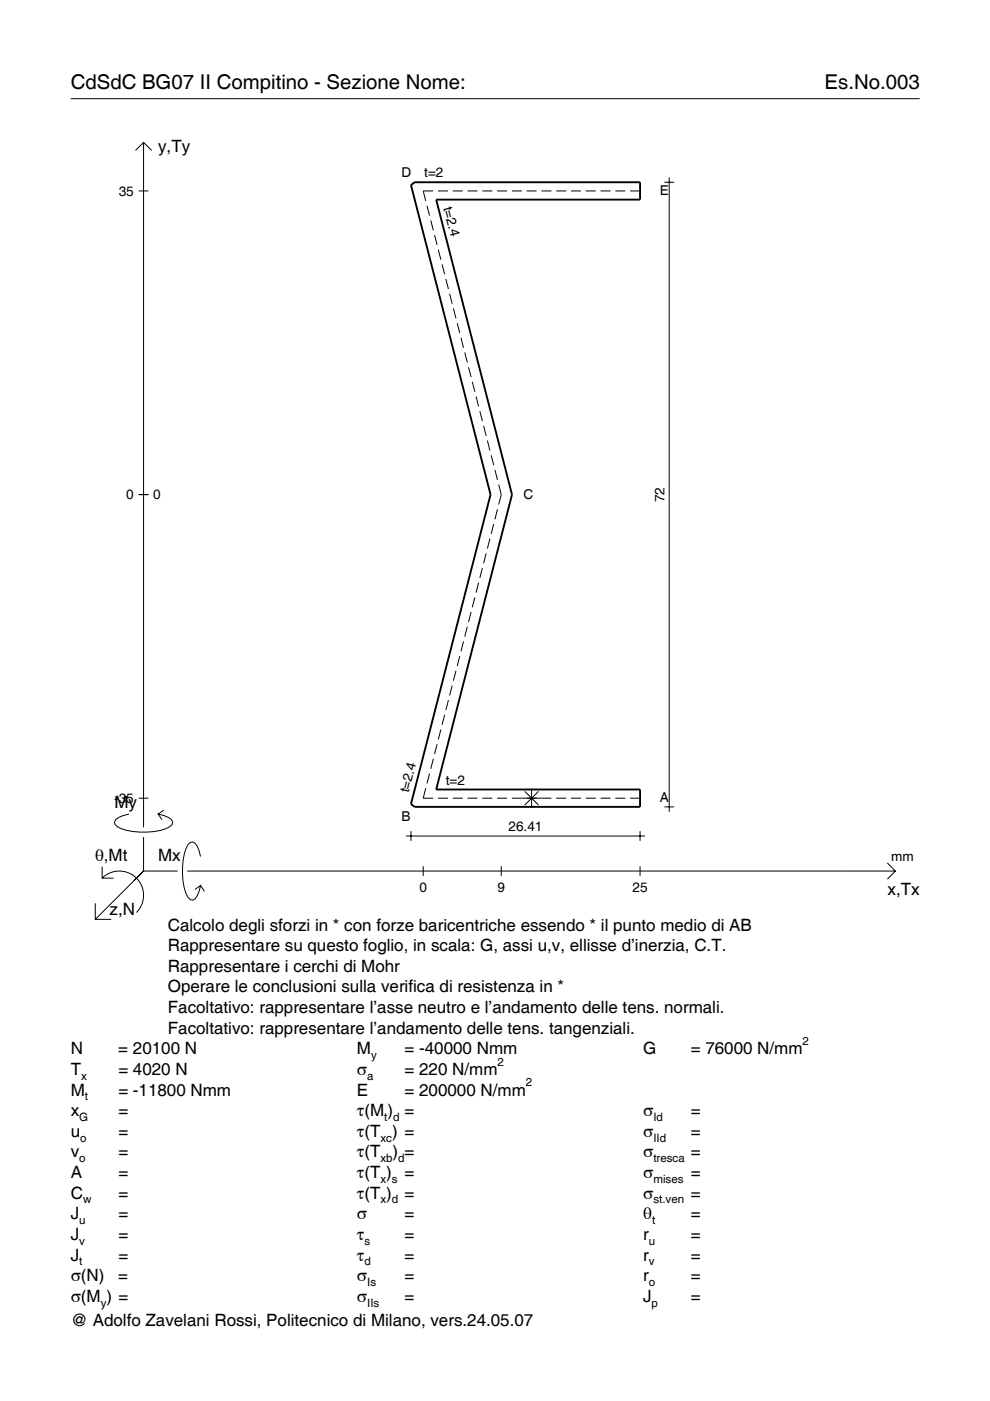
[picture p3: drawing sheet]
<svg xmlns="http://www.w3.org/2000/svg" width="210mm" height="297mm" viewBox="0 0 210 297" stroke-linecap="round" stroke-linejoin="round" font-family="sans-serif">
<g fill="none" stroke="#000" stroke-width=".21">
<path d="M15 20.9h180M28.7 31.9l1.7-1.7 1.8 1.7M30.4 30.2v145.2M140.9 38.6h2M141.9 37.6v134.5M29.4 40.5h2.1M90.5 43.6l.6 2.1M91.3 46.7l.6 2.1M91.8 40.5h-2.1l.6 2.1M92.1 49.8l.6 2.1M92.9 40.5h2.1M92.9 52.9l.6 2.2"/>
<path d="M93.7 56.1l.6 2.1M94.5 59.2l.6 2.1M96 40.5h2.1M99.1 40.5h2.1M102.3 40.5h2.1M105.4 40.5h2.1M108.5 40.5h2.1M111.7 40.5h2.1M114.8 40.5h2.1M117.9 40.5h2.1M121.1 40.5h2.1M124.2 40.5h2.1"/>
<path d="M127.3 40.5h2.1M130.5 40.5h2.1M133.6 40.5h2.1M95.3 62.3l.6 2.1M96.1 65.4l.6 2.1M96.9 68.5l.6 2.1M97.7 71.6l.6 2.1M98.5 74.7l.6 2.1M99.3 77.8l.6 2.2M100.1 81l.6 2.1M100.9 84.1l.6 2.1M101.7 87.2l.6 2.1"/>
<path d="M102.5 90.3l.6 2.1M103.3 93.4l.6 2.1M104.1 96.5l.6 2.1M104.9 99.6l.6 2.1M29.4 104.9h2.1M103.1 117.3l-.6 2.1M103.9 114.2l-.6 2.1M104.7 111.1l-.6 2.1M105.5 108l-.6 2.1M105.7 102.7l.6 2.2-.6 2.1M97.5 139.1l-.6 2.1M98.3 136l-.6 2.1"/>
<path d="M99.1 132.9l-.6 2.1M99.9 129.8l-.6 2.1M100.7 126.7l-.6 2.1M101.5 123.5l-.6 2.2M102.3 120.4l-.6 2.1M92.7 157.8l-.6 2.1M93.5 154.7l-.6 2.1M94.3 151.6l-.6 2.1M95.1 148.4l-.6 2.2M95.9 145.3l-.6 2.1M96.7 142.2l-.6 2.1M27.3 172.6a3.6 3.6 0 0 0-3 1.7l.1 .5a5.7 5.7 0 0 0 3.8 1.5 13.3 13.3 0 0 0 7.8-1l.5-.5 .1-.5a3.6 3.6 0 0 0-3.1-1.7l.8 1.2"/>
<path d="M29.4 169.2h2.1M30.4 177.5v7.2M34.7 171.8l-1.2 .8M86.1 177.3h50.6M87.1 176.2v2.1M90.3 167.1l-.6 2.1h2.1M91.1 164l-.6 2.1M91.9 160.9l-.6 2.1M92.9 169.2h2.1M96 169.2h2.1M99.1 169.2h2.1M102.3 169.2h2.1"/>
<path d="M105.4 169.2h2.1M108.5 169.2h8.4M111.3 167.8l2.9 2.9M112.7 167.2v4.1M114.2 167.8l-2.9 2.9M117.9 169.2h2.1M121.1 169.2h2.1M124.2 169.2h2.1M127.3 169.2h2.1M130.5 169.2h2.1M133.6 169.2h2.1M135.7 176.2v2.1"/>
<path d="M140.9 171.1h2M20.2 191.5v3.4h3.4M21.7 186.2a5.1 5.1 0 0 1 7.2 0 5.1 5.1 0 0 1 0 7.3M21.7 183.8v2.4h2.4M30.4 184.7l-10.2 10.2M30.4 184.7l-2 2M30.4 184.7h7.2M39.7 184.7h150.1M42.5 181.6a3.6 3.6 0 0 0-1.7-3.1l-.5 .1a5.7 5.7 0 0 0-1.5 3.8 13.3 13.3 0 0 0 1 7.8l.5 .5 .5 .2a3.6 3.6 0 0 0 1.7-3.1l-1.2 .8M42.5 187.8l.8 1.2M89.7 183.7v2M106.3 183.7v2"/>
<path d="M135.7 183.7v2M188.1 183l1.7 1.7-1.7 1.7"/>
</g>
<path d="M87.1 39.3l.8-.7h47.8v3.7h-43.2l16.1 62.6-16.1 62.5h43.2v3.7h-47.8l-.8-.6 16.9-65.6z" fill="none" stroke="#000" stroke-width=".4"/>
<g font-size="4.3">
<text x="15" y="18.9">CdSdC BG07 II Compitino - Sezione Nome:</text>
<text x="174.8" y="18.9">Es.No.003</text>
</g>
<g font-size="3.6">
<text x="33.5" y="32.3">y,Ty</text>
<text x="24.3" y="171.3">My</text>
<text x="20.1" y="182.6">θ,Mt</text>
<text x="33.5" y="182.6">Mx</text>
<text x="188.2" y="189.8">x,Tx</text>
<text x="23.2" y="193.9">z,N</text>
<text x="35.6" y="197.3">Calcolo degli sforzi in * con forze baricentriche essendo * il punto medio di AB</text>
<text x="35.6" y="201.7">Rappresentare su questo foglio, in scala: G, assi u,v, ellisse d’inerzia, C.T.</text>
<text x="35.6" y="206">Rappresentare i cerchi di Mohr</text>
<text x="35.6" y="210.4">Operare le conclusioni sulla verifica di resistenza in *</text>
<text x="35.6" y="214.8">Facoltativo: rappresentare l’asse neutro e l’andamento delle tens. normali.</text>
<text x="35.6" y="219.2">Facoltativo: rappresentare l’andamento delle tens. tangenziali.</text>
<text x="15" y="223.5">N</text>
<text x="15" y="227.9">T</text>
<text x="25.1" y="223.5">= 20100 N</text>
<text x="25.1" y="227.9">= 4020 N</text>
<text x="75.7" y="227.9">σ</text>
<text x="75.7" y="223.5">M</text>
<text x="85.8" y="223.5">= -40000 Nmm</text>
<text x="85.8" y="227.9">= 220 N/mm</text>
<text x="136.4" y="223.5">G</text>
<text x="146.5" y="223.5">= 76000 N/mm</text>
<text x="15" y="232.3">M</text>
<text x="25.1" y="232.3">= -11800 Nmm</text>
<text x="75.7" y="232.3">E</text>
<text x="85.8" y="232.3">= 200000 N/mm</text>
<text x="15" y="236.7">x</text>
<text x="25.1" y="236.7">=</text>
<text x="75.7" y="236.7">τ(M ) =</text>
<text x="136.4" y="236.7">σ</text>
<text x="146.5" y="236.7">=</text>
<text x="15" y="241">u</text>
<text x="15" y="245.4">v</text>
<text x="25.1" y="241">=</text>
<text x="25.1" y="245.4">=</text>
<text x="75.7" y="241">τ(T ) =</text>
<text x="75.7" y="245.4">τ(T</text>
<text x="83.3" y="245.4">) =</text>
<text x="136.4" y="241">σ</text>
<text x="136.4" y="245.4">σ</text>
<text x="146.5" y="241">=</text>
<text x="146.5" y="245.4">=</text>
<text x="15" y="249.8">A</text>
<text x="25.1" y="249.8">=</text>
<text x="75.7" y="249.8">τ(T )</text>
<text x="85.8" y="249.8">=</text>
<text x="136.4" y="249.8">σ</text>
<text x="146.5" y="249.8">=</text>
<text x="15" y="254.2">C</text>
<text x="25.1" y="254.2">=</text>
<text x="75.7" y="254.2">τ(T )</text>
<text x="85.8" y="254.2">=</text>
<text x="136.4" y="254.2">σ</text>
<text x="146.5" y="254.2">=</text>
<text x="15" y="258.5">J</text>
<text x="15" y="262.9">J</text>
<text x="25.1" y="258.5">=</text>
<text x="25.1" y="262.9">=</text>
<text x="75.7" y="258.5">σ</text>
<text x="75.7" y="262.9">τ</text>
<text x="85.8" y="258.5">=</text>
<text x="85.8" y="262.9">=</text>
<text x="136.4" y="258.5">θ</text>
<text x="136.4" y="262.9">r</text>
<text x="146.5" y="258.5">=</text>
<text x="146.5" y="262.9">=</text>
<text x="15" y="267.3">J</text>
<text x="25.1" y="267.3">=</text>
<text x="75.7" y="267.3">τ</text>
<text x="85.8" y="267.3">=</text>
<text x="136.4" y="267.3">r</text>
<text x="146.5" y="267.3">=</text>
<text x="15" y="271.7">σ(N)</text>
<text x="25.1" y="271.7">=</text>
<text x="75.7" y="271.7">σ</text>
<text x="85.8" y="271.7">=</text>
<text x="136.4" y="271.7">r</text>
<text x="146.5" y="271.7">=</text>
<text x="15" y="276">σ(M ) =</text>
<text x="15" y="281.2">@ Adolfo Zavelani Rossi, Politecnico di Milano, vers.24.05.07</text>
<text x="75.7" y="276">σ</text>
<text x="85.8" y="276">=</text>
<text x="136.4" y="276">J</text>
<text x="146.5" y="276">=</text>
</g>
<g font-size="2.9">
<text x="25.2" y="41.5">35</text>
<text x="85.1" y="37.5">D</text>
<text x="89.9" y="37.6">t=2</text>
<text x="139.9" y="41.4">E</text>
<text x="94" y="44.1" transform="rotate(76 94 44.1)">t=2.4</text>
<text x="26.8" y="105.9">0</text>
<text x="32.5" y="105.9">0</text>
<text x="111" y="105.8">C</text>
<text x="140.9" y="106.5" transform="rotate(-90 140.9 106.5)">72</text>
<text x="94.5" y="166.4">t=2</text>
<text x="24.2" y="170.2">-35</text>
<text x="85.1" y="174">B</text>
<text x="86.6" y="168.2" transform="rotate(-76 86.6 168.2)">t=2.4</text>
<text x="139.9" y="170.1">A</text>
<text x="107.8" y="176.2">26.41</text>
<text x="189" y="182.6">mm</text>
<text x="88.9" y="189.1">0</text>
<text x="105.5" y="189.1">9</text>
<text x="134.1" y="189.1">25</text>
</g>
<g font-size="2.4">
<text x="170.2" y="221.5">2</text>
<text x="78.7" y="224.5">y</text>
<text x="105.5" y="225.9">2</text>
<text x="17.2" y="228.9">x</text>
<text x="18" y="233.3">t</text>
<text x="77.9" y="228.9">a</text>
<text x="111.5" y="230.3">2</text>
<text x="16.8" y="237.7">G</text>
<text x="81.5" y="237.7">t d</text>
<text x="138.5" y="237.7">Id</text>
<text x="17" y="242">o</text>
<text x="80.7" y="242">xc</text>
<text x="138.5" y="242">IId</text>
<text x="16.8" y="246.4">o</text>
<text x="80.7" y="246.4">xb d</text>
<text x="80.7" y="250.8">x s</text>
<text x="138.5" y="246.4">tresca</text>
<text x="138.5" y="250.8">mises</text>
<text x="17.6" y="255.2">w</text>
<text x="80.7" y="255.2">x d</text>
<text x="138.5" y="255.2">st.ven</text>
<text x="16.8" y="259.5">u</text>
<text x="16.8" y="263.9">v</text>
<text x="77.3" y="263.9">s</text>
<text x="137.6" y="263.9">u</text>
<text x="138.2" y="259.5">t</text>
<text x="16.8" y="268.3">t</text>
<text x="77.3" y="268.3">d</text>
<text x="137.6" y="268.3">v</text>
<text x="77.9" y="272.7">Is</text>
<text x="137.6" y="272.7">o</text>
<text x="21.4" y="277">y</text>
<text x="77.9" y="277">IIs</text>
<text x="138.2" y="277">p</text>
</g>
</svg>
